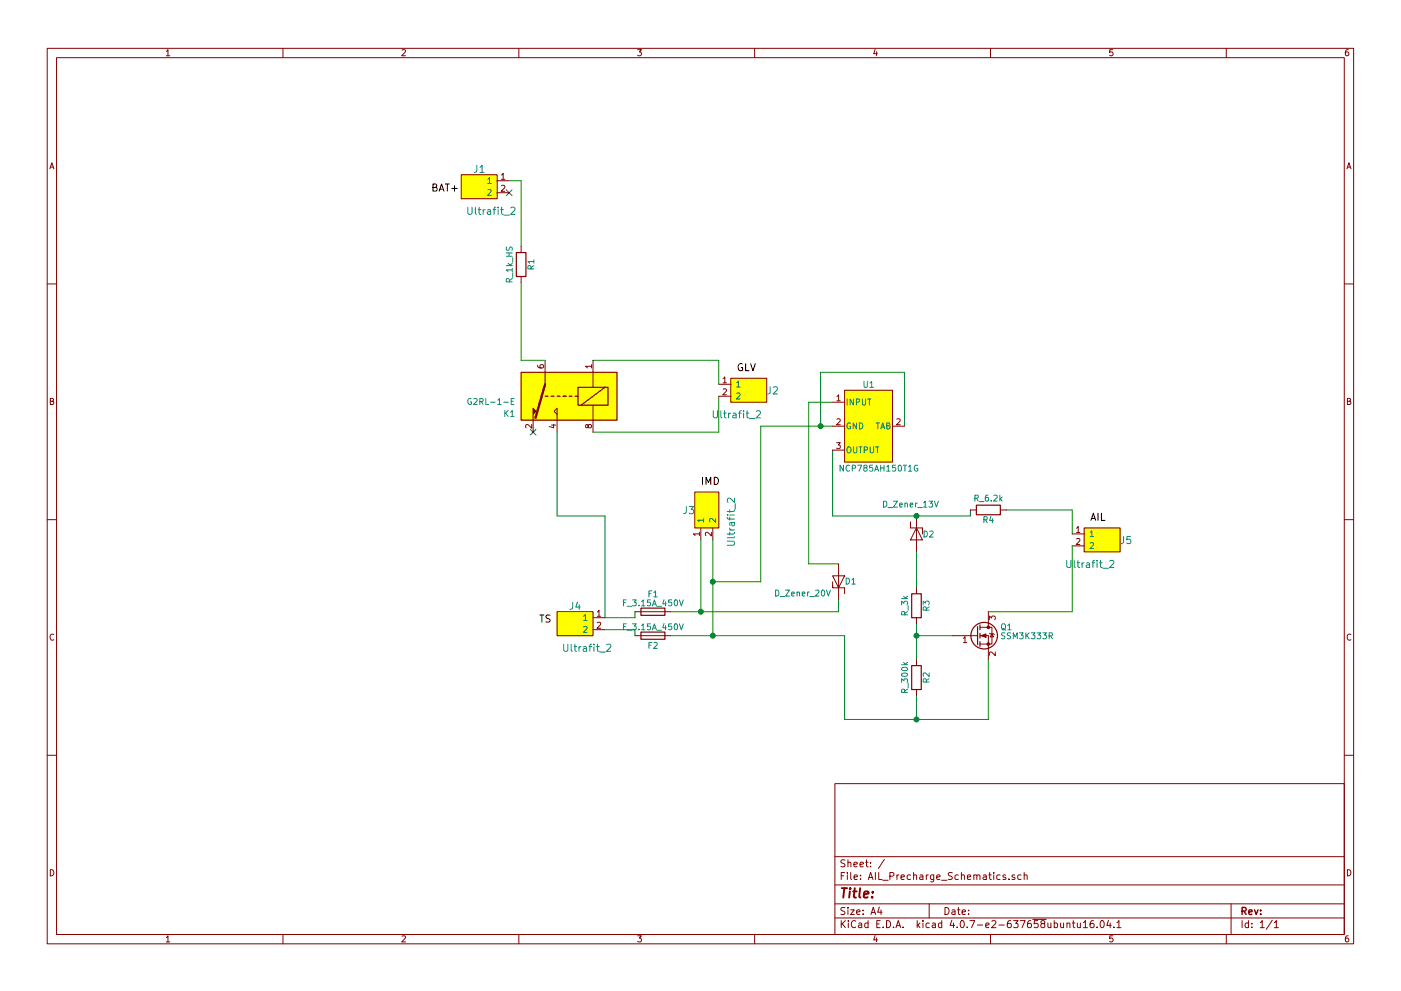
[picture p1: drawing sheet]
EESchema Schematic File Version 2
LIBS:AIL_Precharge_Schematics-rescue
LIBS:power
LIBS:device
LIBS:switches
LIBS:relays
LIBS:motors
LIBS:transistors
LIBS:conn
LIBS:linear
LIBS:regul
LIBS:74xx
LIBS:cmos4000
LIBS:adc-dac
LIBS:memory
LIBS:xilinx
LIBS:microcontrollers
LIBS:dsp
LIBS:microchip
LIBS:analog_switches
LIBS:motorola
LIBS:texas
LIBS:intel
LIBS:audio
LIBS:interface
LIBS:digital-audio
LIBS:philips
LIBS:display
LIBS:cypress
LIBS:siliconi
LIBS:opto
LIBS:atmel
LIBS:contrib
LIBS:valves
LIBS:formula
LIBS:AIL_Precharge_Schematics-cache
EELAYER 25 0
EELAYER END
$Descr A4 11693 8268
encoding utf-8
Sheet 1 1
Title ""
Date ""
Rev ""
Comp ""
Comment1 ""
Comment2 ""
Comment3 ""
Comment4 ""
$EndDescr
$Comp
L D_Zener_20V D1
U 1 1
P 7000 4850
F 0 "D1" V 7000 4750 50  0000 C CNN
F 1 "D_Zener_20V" V 6900 5150 50  0000 C CNN
F 2 "footprints:D_SOD-923" H 6900 4850 50  0001 C CNN
F 3 "http://rohmfs.rohm.com/en/products/databook/datasheet/discrete/diode/zener/cdzvt2r20b-e.pdf" H 7000 4950 50  0001 C CNN
F 4 "CDZVT2R20BCT-ND" H 7100 5050 60  0001 C CNN "MPN"
F 5 "Digi-Key" H 7200 5150 60  0001 C CNN "MFN"
F 6 "SOD923, 2-SMD, Flat Lead" H 7300 5250 60  0001 C CNN "Package"
F 7 "https://www.digikey.com/product-detail/en/rohm-semiconductor/CDZVT2R20B/CDZVT2R20BCT-ND/5955742" H 7400 5350 60  0001 C CNN "PurchasingLink"
	1    7000 4850
	0    -1   -1   0   
$EndComp
$Comp
L D_Zener_13V D2
U 1 1
P 7650 4450
F 0 "D2" V 7650 4550 50  0000 C CNN
F 1 "D_Zener_13V" V 7400 4400 50  0000 C CNN
F 2 "footprints:D_13V_Zener" H 7550 4450 50  0001 C CNN
F 3 "http://www.onsemi.com/pub/Collateral/1SMB5913BT3-D.PDF" H 7650 4550 50  0001 C CNN
F 4 "1SMB5928BT3GOSCT-ND" H 7750 4650 60  0001 C CNN "MPN"
F 5 "Digi-Key" H 7850 4750 60  0001 C CNN "MFN"
F 6 "CASE 403A, DO-214AA, SMB" H 7950 4850 60  0001 C CNN "Package"
F 7 "https://www.digikey.com/product-detail/en/1SMB5928BT3G/1SMB5928BT3GOSCT-ND/917730?WT.z_cid=ref_octopart_dkc_buynow&site=us" H 8050 4950 60  0001 C CNN "PurchasingLink"
	1    7650 4450
	0    1    1    0   
$EndComp
Wire Wire Line
	7650 5200 7650 5500
Wire Wire Line
	7950 5300 7650 5300
Connection ~ 7650 5300
Wire Wire Line
	7650 4600 7650 4900
Wire Wire Line
	6950 4300 8100 4300
Wire Wire Line
	8100 4300 8100 4250
Wire Wire Line
	8250 5100 8950 5100
Wire Wire Line
	8400 4250 8950 4250
Wire Wire Line
	8950 4250 8950 4450
Wire Wire Line
	8950 5100 8950 4550
Wire Wire Line
	8250 6000 8250 5500
Wire Wire Line
	6950 3750 6950 4300
Connection ~ 7650 4300
Wire Wire Line
	7550 3550 7550 3100
Wire Wire Line
	7550 3100 6850 3100
Wire Wire Line
	6850 3100 6850 3550
Wire Wire Line
	6350 3550 6950 3550
Wire Wire Line
	4950 3000 6000 3000
Wire Wire Line
	6000 3000 6000 3200
Wire Wire Line
	6000 3300 6000 3600
Wire Wire Line
	6000 3600 4950 3600
Wire Wire Line
	4250 1500 4350 1500
Wire Wire Line
	4350 1500 4350 2050
Wire Wire Line
	4350 2350 4350 3000
Wire Wire Line
	6950 3350 6750 3350
Wire Wire Line
	5050 4300 5050 5150
Wire Wire Line
	4650 3600 4650 4300
Wire Wire Line
	4650 4300 5050 4300
Wire Wire Line
	5050 5150 5300 5150
Wire Wire Line
	5300 5150 5300 5100
Wire Wire Line
	5050 5250 5300 5250
Wire Wire Line
	5300 5250 5300 5300
Wire Wire Line
	5600 5100 7000 5100
Wire Wire Line
	6750 3350 6750 4700
Wire Wire Line
	5600 5300 7050 5300
Wire Wire Line
	7050 5300 7050 6000
Wire Wire Line
	7650 5800 7650 6000
Wire Wire Line
	7050 6000 8250 6000
Connection ~ 7650 6000
Wire Wire Line
	5850 4500 5850 5100
Connection ~ 5850 5100
Wire Wire Line
	5950 4500 5950 5300
Connection ~ 5950 5300
Wire Wire Line
	6350 3550 6350 4850
Wire Wire Line
	6350 4850 5950 4850
Connection ~ 5950 4850
Connection ~ 6850 3550
Wire Wire Line
	6750 4700 7000 4700
Wire Wire Line
	7000 5100 7000 5000
NoConn ~ 4250 1600
Wire Wire Line
	4350 3000 4550 3000
NoConn ~ 4450 3600
Text Label 9100 4350 0    60   ~ 0
AIL
Text Label 5850 4050 0    60   ~ 0
IMD
Text Label 4500 5200 0    60   ~ 0
TS
Text Label 3600 1600 0    60   ~ 0
BAT+
Text Label 6150 3100 0    60   ~ 0
GLV
$Comp
L F_3.15A_450V F1
U 1 1
P 5450 5100
F 0 "F1" V 5300 5100 50  0000 C CNN
F 1 "F_3.15A_450V" V 5375 5100 50  0000 C CNN
F 2 "footprints:Fuse_TE7_Littelfuse-807Series" V 5380 5100 50  0001 C CNN
F 3 "http://www.mouser.com/ds/2/240/Littelfuse_Fuse_807_Datasheet.pdf-794915.pdf" V 5530 5100 50  0001 C CNN
F 4 "Mouser" H 5450 5100 60  0001 C CNN "MFN"
F 5 "80713150440" H 5450 5100 60  0001 C CNN "MPN"
F 6 "Value" H 5450 5100 60  0001 C CNN "Package"
F 7 "https://www.mouser.com/ProductDetail/Littelfuse/80713150440/?qs=%2fha2pyFaduj6aUSS3K8RSlC9flo%2fx0HLwwpdMiFRoD3Yb7kI5hEeOg%3d%3d" V 5930 5500 60  0001 C CNN "PurchasingLink"
	1    5450 5100
	0    1    1    0   
$EndComp
$Comp
L F_3.15A_450V F2
U 1 1
P 5450 5300
F 0 "F2" V 5530 5300 50  0000 C CNN
F 1 "F_3.15A_450V" V 5375 5300 50  0000 C CNN
F 2 "footprints:Fuse_TE7_Littelfuse-807Series" V 5380 5300 50  0001 C CNN
F 3 "http://www.mouser.com/ds/2/240/Littelfuse_Fuse_807_Datasheet.pdf-794915.pdf" V 5530 5300 50  0001 C CNN
F 4 "Mouser" H 5450 5300 60  0001 C CNN "MFN"
F 5 "80713150440" H 5450 5300 60  0001 C CNN "MPN"
F 6 "Value" H 5450 5300 60  0001 C CNN "Package"
F 7 "https://www.mouser.com/ProductDetail/Littelfuse/80713150440/?qs=%2fha2pyFaduj6aUSS3K8RSlC9flo%2fx0HLwwpdMiFRoD3Yb7kI5hEeOg%3d%3d" V 5930 5700 60  0001 C CNN "PurchasingLink"
	1    5450 5300
	0    1    1    0   
$EndComp
$Comp
L Ultrafit_2 J1
U 1 1
P 4000 1550
F 0 "J1" H 4000 1700 60  0000 C CNN
F 1 "Ultrafit_2" H 4100 1350 60  0000 C CNN
F 2 "footprints:Ultrafit_2" H 3900 1600 60  0001 C CNN
F 3 "" H 4000 1700 60  0001 C CNN
F 4 "https://www.digikey.com/product-detail/en/molex-llc/1722861102/WM11570-ND/5344267" H 4100 1800 60  0001 C CNN "PurchasingLink"
F 5 "Digi-Key" H 4200 1900 60  0001 C CNN "MFN"
F 6 "WM11570-ND" H 4300 2000 60  0001 C CNN "MPN"
F 7 "Value" H 4400 2100 60  0001 C CNN "Package"
	1    4000 1550
	1    0    0    -1  
$EndComp
$Comp
L Ultrafit_2 J2
U 1 1
P 6250 3250
F 0 "J2" H 6050 3250 60  0000 C CNN
F 1 "Ultrafit_2" H 6350 3050 60  0000 C CNN
F 2 "footprints:Ultrafit_2" H 6150 3300 60  0001 C CNN
F 3 "" H 6250 3400 60  0001 C CNN
F 4 "https://www.digikey.com/product-detail/en/molex-llc/1722861102/WM11570-ND/5344267" H 6350 3500 60  0001 C CNN "PurchasingLink"
F 5 "Digi-Key" H 6450 3600 60  0001 C CNN "MFN"
F 6 "WM11570-ND" H 6550 3700 60  0001 C CNN "MPN"
F 7 "Value" H 6650 3800 60  0001 C CNN "Package"
	1    6250 3250
	-1   0    0    -1  
$EndComp
$Comp
L R_6.2k R4
U 1 1
P 8250 4250
F 0 "R4" V 8330 4250 50  0000 C CNN
F 1 "R_6.2k" V 8150 4250 50  0000 C CNN
F 2 "footprints:R_0805_OEM" H 8180 4250 50  0001 C CNN
F 3 "https://industrial.panasonic.com/cdbs/www-data/pdf/RDA0000/AOA0000C304.pdf" H 8330 4250 50  0001 C CNN
F 4 "Digi-Key" H 8250 4250 60  0001 C CNN "MFN"
F 5 "P6.20KCCT-ND" H 8250 4250 60  0001 C CNN "MPN"
F 6 "Value" H 8250 4250 60  0001 C CNN "Package"
F 7 "https://www.digikey.com/product-detail/en/panasonic-electronic-components/ERJ-6ENF6201V/P6.20KCCT-ND/1746887" H 8730 4650 60  0001 C CNN "PurchasingLink"
	1    8250 4250
	0    1    1    0   
$EndComp
$Comp
L R_3k R3
U 1 1
P 7650 5050
F 0 "R3" V 7730 5050 50  0000 C CNN
F 1 "R_3k" V 7550 5050 50  0000 C CNN
F 2 "footprints:R_0805_OEM" H 7580 5050 50  0001 C CNN
F 3 "https://www.seielect.com/Catalog/SEI-RMCF_RMCP.pdf" H 7730 5050 50  0001 C CNN
F 4 "Digi-Key" H 7650 5050 60  0001 C CNN "MFN"
F 5 "RMCF0805FT3K00CT-ND" H 7650 5050 60  0001 C CNN "MPN"
F 6 "Value" H 7650 5050 60  0001 C CNN "Package"
F 7 "https://www.digikey.com/product-detail/en/stackpole-electronics-inc/RMCF0805FT3K00/RMCF0805FT3K00CT-ND/2418389" H 8130 5450 60  0001 C CNN "PurchasingLink"
	1    7650 5050
	1    0    0    -1  
$EndComp
$Comp
L R_300k R2
U 1 1
P 7650 5650
F 0 "R2" V 7730 5650 50  0000 C CNN
F 1 "R_300k" V 7550 5650 50  0000 C CNN
F 2 "footprints:R_0805_OEM" H 7580 5650 50  0001 C CNN
F 3 "https://industrial.panasonic.com/cdbs/www-data/pdf/RDM0000/AOA0000C307.pdf" H 7730 5650 50  0001 C CNN
F 4 "Digi-Key" H 7650 5650 60  0001 C CNN "MFN"
F 5 "P300KDACT-ND" H 7650 5650 60  0001 C CNN "MPN"
F 6 "Value" H 7650 5650 60  0001 C CNN "Package"
F 7 "https://www.digikey.com/product-detail/en/panasonic-electronic-components/ERA-6AEB304V/P300KDACT-ND/1466006" H 8130 6050 60  0001 C CNN "PurchasingLink"
	1    7650 5650
	1    0    0    -1  
$EndComp
$Comp
L G2RL-1-E K1
U 1 1
P 4950 3100
F 0 "K1" H 5600 3450 50  0000 L CNN
F 1 "G2RL-1-E" H 5600 3350 50  0000 L CNN
F 2 "footprints:Relay_SPDT_OMRON-G2RL-1-E" H 5600 3250 50  0001 L CNN
F 3 "http://omronfs.omron.com/en_US/ecb/products/pdf/en-g2rl.pdf" H 5600 2950 50  0001 L CNN
F 4 "https://www.digikey.com/product-detail/en/omron-electronics-inc-emc-div/G2RL-1-E-DC12/Z2834-ND/368834?WT.srch=1&gclid=CjwKCAjw7MDPBRAFEiwAppdF9Hq_oi1W3KBGxJPPM2RUBlXwE31iIe8Dui3_bYGZrJP0d0zIX0IHKBoCkWsQAvD_BwE" H 5700 3550 60  0001 C CNN "PurchasingLink"
F 5 "Z2834-ND" H 5800 3650 60  0001 C CNN "MPN"
F 6 "Digi-Key" H 5900 3750 60  0001 C CNN "MFN"
F 7 "Value" H 6000 3850 60  0001 C CNN "Package"
	1    4950 3100
	-1   0    0    1   
$EndComp
$Comp
L SSM3K333R Q1
U 1 1
P 8150 5300
F 0 "Q1" H 8350 5375 50  0000 L CNN
F 1 "SSM3K333R" H 8350 5300 50  0000 L CNN
F 2 "footprints:SOT-23F" H 8350 5225 50  0001 L CIN
F 3 "https://drive.google.com/drive/folders/0B-V-iZf33Y4GNzhDQTJZanJRbVk" H 8350 5375 50  0001 L CNN
F 4 "https://www.digikey.com/product-detail/en/toshiba-semiconductor-and-storage/SSM3K333RLF/SSM3K333RLFCT-ND/3522391" H 8450 5475 60  0001 C CNN "PurchasingLink"
F 5 "SSM3K333RLFCT-ND" H 8550 5575 60  0001 C CNN "MPN"
F 6 "Digi-Key" H 8650 5675 60  0001 C CNN "MFN"
F 7 "SOT-23-3 Flat Leads" H 8750 5775 60  0001 C CNN "Package"
	1    8150 5300
	1    0    0    -1  
$EndComp
$Comp
L NCP785AH150T1G U1
U 1 1
P 7400 3600
F 0 "U1" V 7000 3450 50  0000 C CNN
F 1 "NCP785AH150T1G" V 7700 3200 50  0000 L CNN
F 2 "footprints:SOT-89-3" H 7350 3850 50  0001 C CNN
F 3 "http://www.mouser.com/ds/2/308/NCP785A-D-532012.pdf" H 7650 4300 50  0001 C CNN
F 4 "http://www.mouser.com/ProductDetail/ON-Semiconductor/NCP785AH150T1G/?qs=%2fha2pyFaduhU%252bpP%252bssYPdUmyogavA%2fAzEn9uBkwFJy882Wv9I%2fcEbQ%3d%3d" H 7300 3875 60  0001 C CNN "PurchasingLink"
F 5 "Digi-Key" H 7400 3975 60  0001 C CNN "MFN"
F 6 "NCP785AH150T1G" H 7500 4075 60  0001 C CNN "MPN"
F 7 "SOT-89-3" H 7600 4175 60  0001 C CNN "Package"
	1    7400 3600
	0    1    1    0   
$EndComp
$Comp
L Ultrafit_2 J4
U 1 1
P 4800 5200
F 0 "J4" H 4800 5350 60  0000 C CNN
F 1 "Ultrafit_2" H 4900 5000 60  0000 C CNN
F 2 "footprints:Ultrafit_2" H 4700 5250 60  0001 C CNN
F 3 "" H 4800 5350 60  0001 C CNN
F 4 "https://www.digikey.com/product-detail/en/molex-llc/1722861102/WM11570-ND/5344267" H 4900 5450 60  0001 C CNN "PurchasingLink"
F 5 "Digi-Key" H 5000 5550 60  0001 C CNN "MFN"
F 6 "WM11570-ND" H 5100 5650 60  0001 C CNN "MPN"
F 7 "Value" H 5200 5750 60  0001 C CNN "Package"
	1    4800 5200
	1    0    0    -1  
$EndComp
$Comp
L Ultrafit_2 J5
U 1 1
P 9200 4500
F 0 "J5" H 9000 4500 60  0000 C CNN
F 1 "Ultrafit_2" H 9300 4300 60  0000 C CNN
F 2 "footprints:Ultrafit_2" H 9100 4550 60  0001 C CNN
F 3 "" H 9200 4650 60  0001 C CNN
F 4 "https://www.digikey.com/product-detail/en/molex-llc/1722861102/WM11570-ND/5344267" H 9300 4750 60  0001 C CNN "PurchasingLink"
F 5 "Digi-Key" H 9400 4850 60  0001 C CNN "MFN"
F 6 "WM11570-ND" H 9500 4950 60  0001 C CNN "MPN"
F 7 "Value" H 9600 5050 60  0001 C CNN "Package"
	1    9200 4500
	-1   0    0    -1  
$EndComp
$Comp
L Ultrafit_2 J3
U 1 1
P 5900 4250
F 0 "J3" V 5900 4400 60  0000 C CNN
F 1 "Ultrafit_2" H 6000 4050 60  0000 C CNN
F 2 "footprints:Ultrafit_2" H 5800 4300 60  0001 C CNN
F 3 "" H 5900 4400 60  0001 C CNN
F 4 "https://www.digikey.com/product-detail/en/molex-llc/1722861102/WM11570-ND/5344267" H 6000 4500 60  0001 C CNN "PurchasingLink"
F 5 "Digi-Key" H 6100 4600 60  0001 C CNN "MFN"
F 6 "WM11570-ND" H 6200 4700 60  0001 C CNN "MPN"
F 7 "Value" H 6300 4800 60  0001 C CNN "Package"
	1    5900 4250
	0    -1   1    0   
$EndComp
$Comp
L R_1k_HS R1
U 1 1
P 4350 2200
F 0 "R1" V 4430 2200 50  0000 C CNN
F 1 "R_1k_HS" V 4250 2200 50  0000 C CNN
F 2 "footprints:R_1k_HS_TO247" H 4280 2200 50  0001 C CNN
F 3 "https://riedon.com/media/pdf/PF2470.pdf" H 4430 2200 50  0001 C CNN
F 4 "Digi-Key" H 4350 2200 60  0001 C CNN "MFN"
F 5 "696-1105-5-ND" H 4350 2200 60  0001 C CNN "MPN"
F 6 "Value" H 4350 2200 60  0001 C CNN "Package"
F 7 "https://www.digikey.com/products/en?keywords=696-1105-5-ND" H 4830 2600 60  0001 C CNN "PurchasingLink"
F 8 "RA-T2X-25E-ND" V 4930 2700 60  0001 C CNN "MPN2"
F 9 "https://www.digikey.com/products/en?keywords=RA-T2X-25E-ND" V 5030 2800 60  0001 C CNN "PurchasingLink2"
	1    4350 2200
	1    0    0    -1  
$EndComp
$EndSCHEMATC
